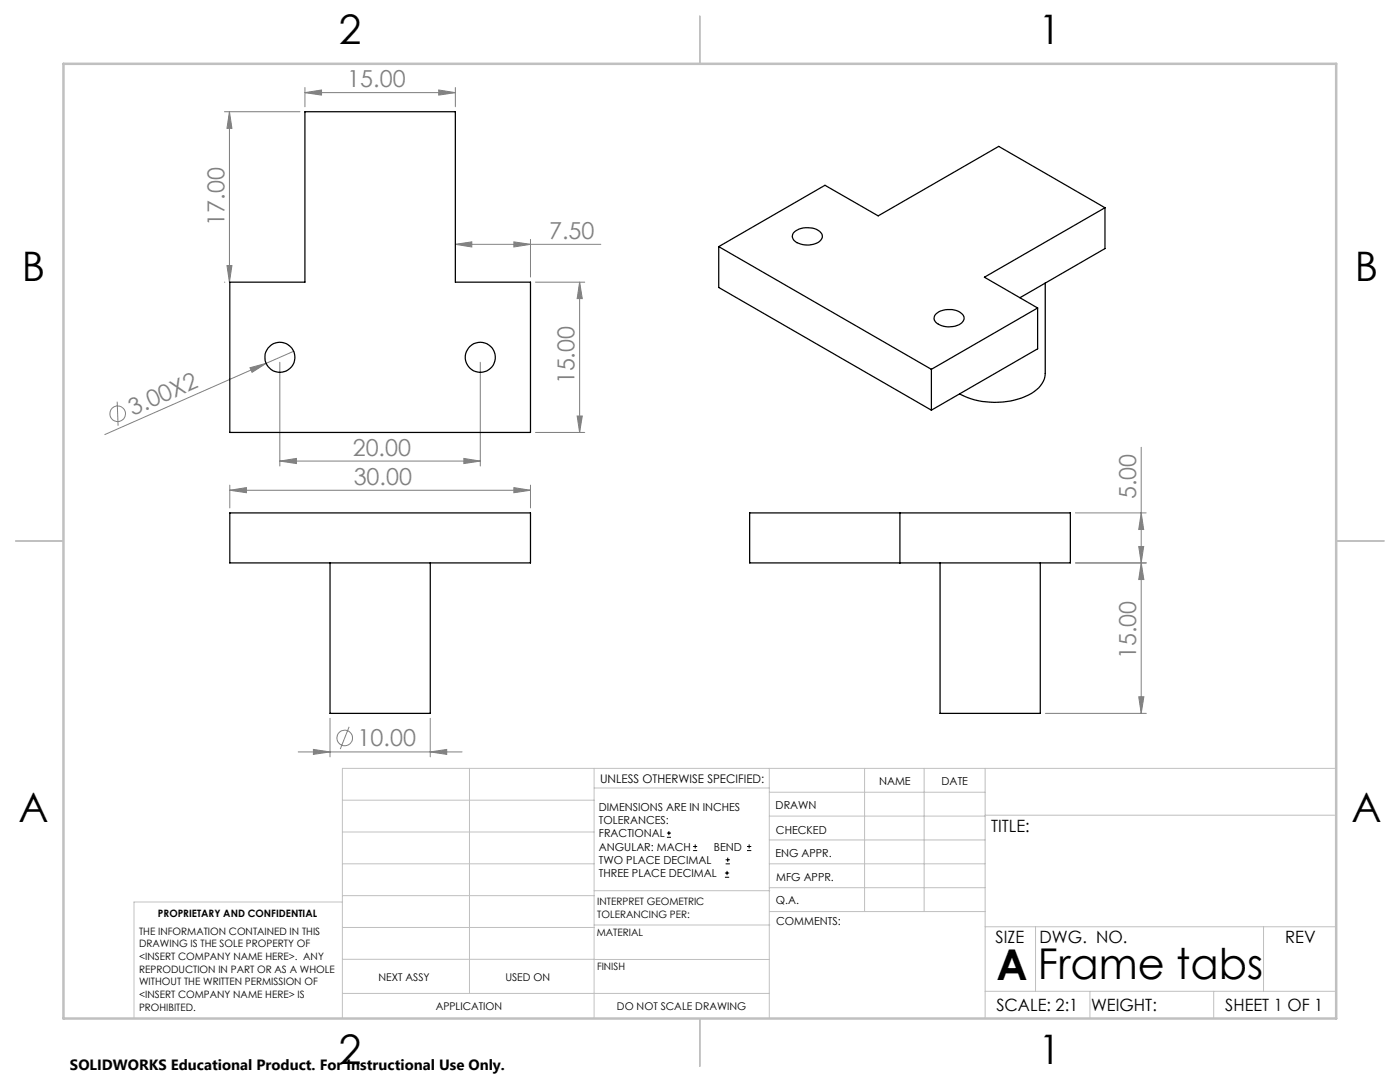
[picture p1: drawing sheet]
<svg xmlns="http://www.w3.org/2000/svg" width="279mm" height="216mm" viewBox="0 0 279 216" stroke-linecap="round" stroke-linejoin="round" font-family="sans-serif">
<g fill="none" stroke="#808080" stroke-width=".2">
<path d="M60.9 18.5l3.3-.5v1zM60.9 17.5v3.8M60.9 18.5h30M87.6 18l3.3 .5-3.3 .5zM90.9 17.5v3.8M44.8 22.3h15.1M45.8 22.3v34M45.8 22.3l.5 3.3h-1zM44.8 56.3h.1M45.3 53h1l-.5 3.3zM90.9 48.8l3.3-.5v1zM90.9 48.8h29"/>
<path d="M102.6 48.3l3.3 .5-3.3 .5zM105.9 47.8v7.5M106.9 56.3h9.8M115.7 56.3l.5 3.3h-1zM115.7 56.3v30M49.9 73.4l3.2-.9-2.8 1.8zM53.1 72.5l-32.2 14.2M55.8 72.3v20.7M58.6 70.1l-5.5 2.4M95.8 72.3v20.7M23.4 80.2l.2 4.7M45.9 97.8l3.3-.5v1z"/>
<path d="M45.9 96.8v4.6M45.9 97.8h60M55.8 92l3.4-.5v1zM55.8 92h40M92.6 91.5l3.2 .5-3.2 .5zM102.6 97.3l3.3 .5-3.3 .5zM105.9 96.8v4.6M106.9 86.3h9.8M115.2 83h1l-.5 3.3zM227.8 89.3v53M214.6 112.3h14.2M214.6 102.3h14.1"/>
<path d="M227.3 109h.9l-.4 3.3zM227.8 112.3l.5 3.3h-1zM227.8 102.3l.4 3.4h-.9zM227.3 139h1l-.5 3.3zM59.5 150h32.7M62.5 149.5l3.4 .5-3.4 .5zM65.9 143.3v7.7M69.7 145l-1.8 4.5M85.9 150l3.2-.5v1zM85.9 143.3v7.7M208.6 142.3h20.2"/>
<circle cx="23.5" cy="82.6" r="1.56"/>
<circle cx="68.8" cy="147.3" r="1.56"/>
</g>
<g fill="none" stroke="#000" stroke-width=".2">
<path d="M133.1 167.1h.8M133.1 166.2h.8M133.5 165.8v.9M138.3 169.7h.8M138.3 168.9h.8M138.7 168.5v.8M144.7 175h.8M144.7 174.2h.8M144.8 172.4h.9M144.8 171.6h.9M145.1 173.8v.8M145.2 171.1v.9"/>
<path d="M149.1 169.7h.8M149.1 168.9h.8M149.5 168.5v.8"/>
</g>
<g fill="none" stroke="#c0c0c0" stroke-width=".2">
<path d="M68.3 159.7h50.3M93.7 153.3v44.9M118.6 153.3v49.9M118.6 157.2h34.9M153.5 153.3v49.9M153.5 158.1h43.1M172.5 153.3v28.6M184.4 153.3v28.6M196.6 153.3v49.9M266.7 153.3h-198.4v49.9M68.3 178.7h50.3M68.3 172.4h50.3"/>
<path d="M68.3 166h50.3M68.3 180h-41.6v23.2M118.6 177.7h35M153.5 167.6h43.1M153.5 162.8h43.1M153.5 172.4h43.1M153.5 177.1h43.1M196.6 162.7h70.1M68.3 198.2h85.2M68.3 191.4l85.2 .1M68.3 185.1h50.3M118.6 184.6h35"/>
<path d="M153.6 181.9h43M196.6 197.8h70.1M196.6 184.9h70.1M206.7 184.9v12.9M217.5 197.8v5.4M242.2 197.8v5.4M252.2 184.9v12.9"/>
</g>
<path d="M139.7 3.2v9.5M3.1 107.9h9.6M266.7 107.9h9.5M139.7 203.2v9.6" fill="none" stroke="#c0c0c0" stroke-width=".25"/>
<path d="M12.7 12.7h254v190.5h-254z" fill="none" stroke="#c0c0c0" stroke-width=".5"/>
<g fill="#808080">
<path d="M49.9 73.4l3.2-.9-2.8 1.8z"/>
<path d="M102.6 97.3l3.3 .5-3.3 .5zM45.9 97.8l3.3-.5v1zM85.9 150l3.2-.5v1zM62.5 149.5l3.4 .5-3.4 .5z"/>
<path d="M60.9 18.5l3.3-.5v1zM87.6 18l3.3 .5-3.3 .5z"/>
<path d="M102.6 48.3l3.3 .5-3.3 .5zM90.9 48.8l3.3-.5v1zM92.6 91.5l3.2 .5-3.2 .5zM55.8 92l3.4-.5v1z"/>
<path d="M45.3 53h1l-.5 3.3zM45.8 22.3l.5 3.3h-1zM227.3 139h1l-.5 3.3zM227.8 112.3l.5 3.3h-1z"/>
<path d="M115.7 56.3l.5 3.3h-1zM115.2 83h1l-.5 3.3zM227.8 102.3l.4 3.4h-.9zM227.3 109h.9l-.4 3.3z"/>
</g>
<g fill="none" stroke="#000" stroke-width=".25">
<path d="M60.9 22.3h30v34h15v30h-60v-30h15zM143.4 49.2l42.5 24.5M143.4 49.2v8.2l42.5 24.4M158.6 46.2a4.2 4.2 0 0 1 5.4 .4 1.46 1.46 0 0 1-1.3 2 4.1 4.1 0 0 1-4.4-.9l-.1-.7zM208.6 56.5v18a5.5 5.5 0 0 1-4 4.6 15.8 15.8 0 0 1-13.1-.5M220.5 41.5l-21.2-12.3-24 13.9-10.7-6.1-21.2 12.2M220.5 41.5l-24 13.8 10.6 6.2M220.5 41.5v8.1l-16.9 9.8M185.9 73.7v8.1M186.7 62.8a4.1 4.1 0 0 1 5.5 .1 1.44 1.44 0 0 1-1.2 2 4 4 0 0 1-4.4-.8l-.2-.6zM207.1 61.5l-21.2 12.2M207.1 61.5v8.1l-21.2 12.2"/>
<path d="M45.9 102.3h60v10h-60zM65.9 112.3v30h20v-30M149.6 102.3h64v10h-64zM179.6 102.3v10M187.6 112.3v30h20v-30"/>
<circle cx="55.9" cy="71.3" r="2.99"/>
<circle cx="95.9" cy="71.3" r="2.99"/>
</g>
<g font-size="8.5">
<text x="198.9" y="195.5">A</text>
<text x="207.1" y="195.4">Frame tabs</text>
</g>
<g font-size="8.1">
<text x="67.6" y="8.9">2</text>
<text x="207.3" y="8.9">1</text>
<text x="4.4" y="56.2">B</text>
<text x="270.4" y="56.2">B</text>
<text x="3.7" y="164.1">A</text>
<text x="269.7" y="164.1">A</text>
<text x="67.6" y="212.4">2</text>
<text x="207.3" y="212.4">1</text>
</g>
<g font-size="4.7" fill="#808080">
<text x="69.3" y="17.4">15.00</text>
<text x="44.8" y="45.1" transform="rotate(-90 44.8 45.1)">17.00</text>
<text x="109.6" y="47.7">7.50</text>
<text x="114.7" y="76.7" transform="rotate(-90 114.7 76.7)">15.00</text>
<text x="26.5" y="83.1" transform="rotate(-24 26.5 83.1)">3.00X2</text>
<text x="70.4" y="91">20.00</text>
<text x="70.6" y="96.8">30.00</text>
<text x="226.8" y="99.6" transform="rotate(-90 226.8 99.6)">5.00</text>
<text x="226.8" y="131.6" transform="rotate(-90 226.8 131.6)">15.00</text>
<text x="71.4" y="148.9">10.00</text>
</g>
<g font-size="3.4">
<text x="197.8" y="166">TITLE:</text>
<text x="198.7" y="188.1">SIZE</text>
<text x="207.5" y="188.1">DWG. NO.</text>
<text x="256.5" y="188.2">REV</text>
<text x="198.8" y="201.7">SCALE: 2:1</text>
<text x="217.7" y="201.8">WEIGHT:</text>
<text x="244.5" y="201.7">SHEET 1 OF 1</text>
</g>
<text font-size="3" x="14" y="213.5">SOLIDWORKS Educational Product. For Instructional Use Only.</text>
<text font-size="2.4" x="119.8" y="156.2">UNLESS OTHERWISE SPECIFIED:</text>
<g font-size="2.2">
<text x="119.5" y="161.8">DIMENSIONS ARE IN INCHES</text>
<text x="154.8" y="161.4">DRAWN</text>
<text x="175.4" y="156.6">NAME</text>
<text x="187.9" y="156.7">DATE</text>
<text x="119.5" y="164.4">TOLERANCES:</text>
<text x="119.5" y="167.1">FRACTIONAL</text>
<text x="154.9" y="166.3">CHECKED</text>
<text x="119.5" y="169.7">ANGULAR: MACH</text>
<text x="119.5" y="172.4">TWO PLACE DECIMAL</text>
<text x="142.5" y="169.7">BEND</text>
<text x="154.8" y="171">ENG APPR.</text>
<text x="119.5" y="175">THREE PLACE DECIMAL</text>
<text x="154.9" y="175.7">MFG APPR.</text>
<text x="154.9" y="180.4">Q.A.</text>
<text x="154.9" y="184.6">COMMENTS:</text>
</g>
<g font-size="2.1">
<text x="75.5" y="195.7">NEXT ASSY</text>
<text x="100.9" y="195.7">USED ON</text>
<text x="86.9" y="201.5">APPLICATION</text>
<text x="123.1" y="201.6">DO NOT SCALE DRAWING</text>
</g>
<g font-size="2">
<text x="31.5" y="182.9">PROPRIETARY AND CONFIDENTIAL</text>
<text x="119.2" y="180.6">INTERPRET GEOMETRIC</text>
<text x="119.2" y="183.1">TOLERANCING PER:</text>
<text x="27.8" y="186.5">THE INFORMATION CONTAINED IN THIS</text>
<text x="27.8" y="189">DRAWING IS THE SOLE PROPERTY OF</text>
<text x="27.8" y="191.6">&lt;INSERT COMPANY NAME HERE&gt;. ANY</text>
<text x="119.1" y="186.7">MATERIAL</text>
<text x="27.8" y="194.1">REPRODUCTION IN PART OR AS A WHOLE</text>
<text x="27.8" y="196.6">WITHOUT THE WRITTEN PERMISSION OF</text>
<text x="119.1" y="193.5">FINISH</text>
<text x="27.8" y="199.1">&lt;INSERT COMPANY NAME HERE&gt; IS</text>
<text x="27.8" y="201.7">PROHIBITED.</text>
</g>
</svg>
